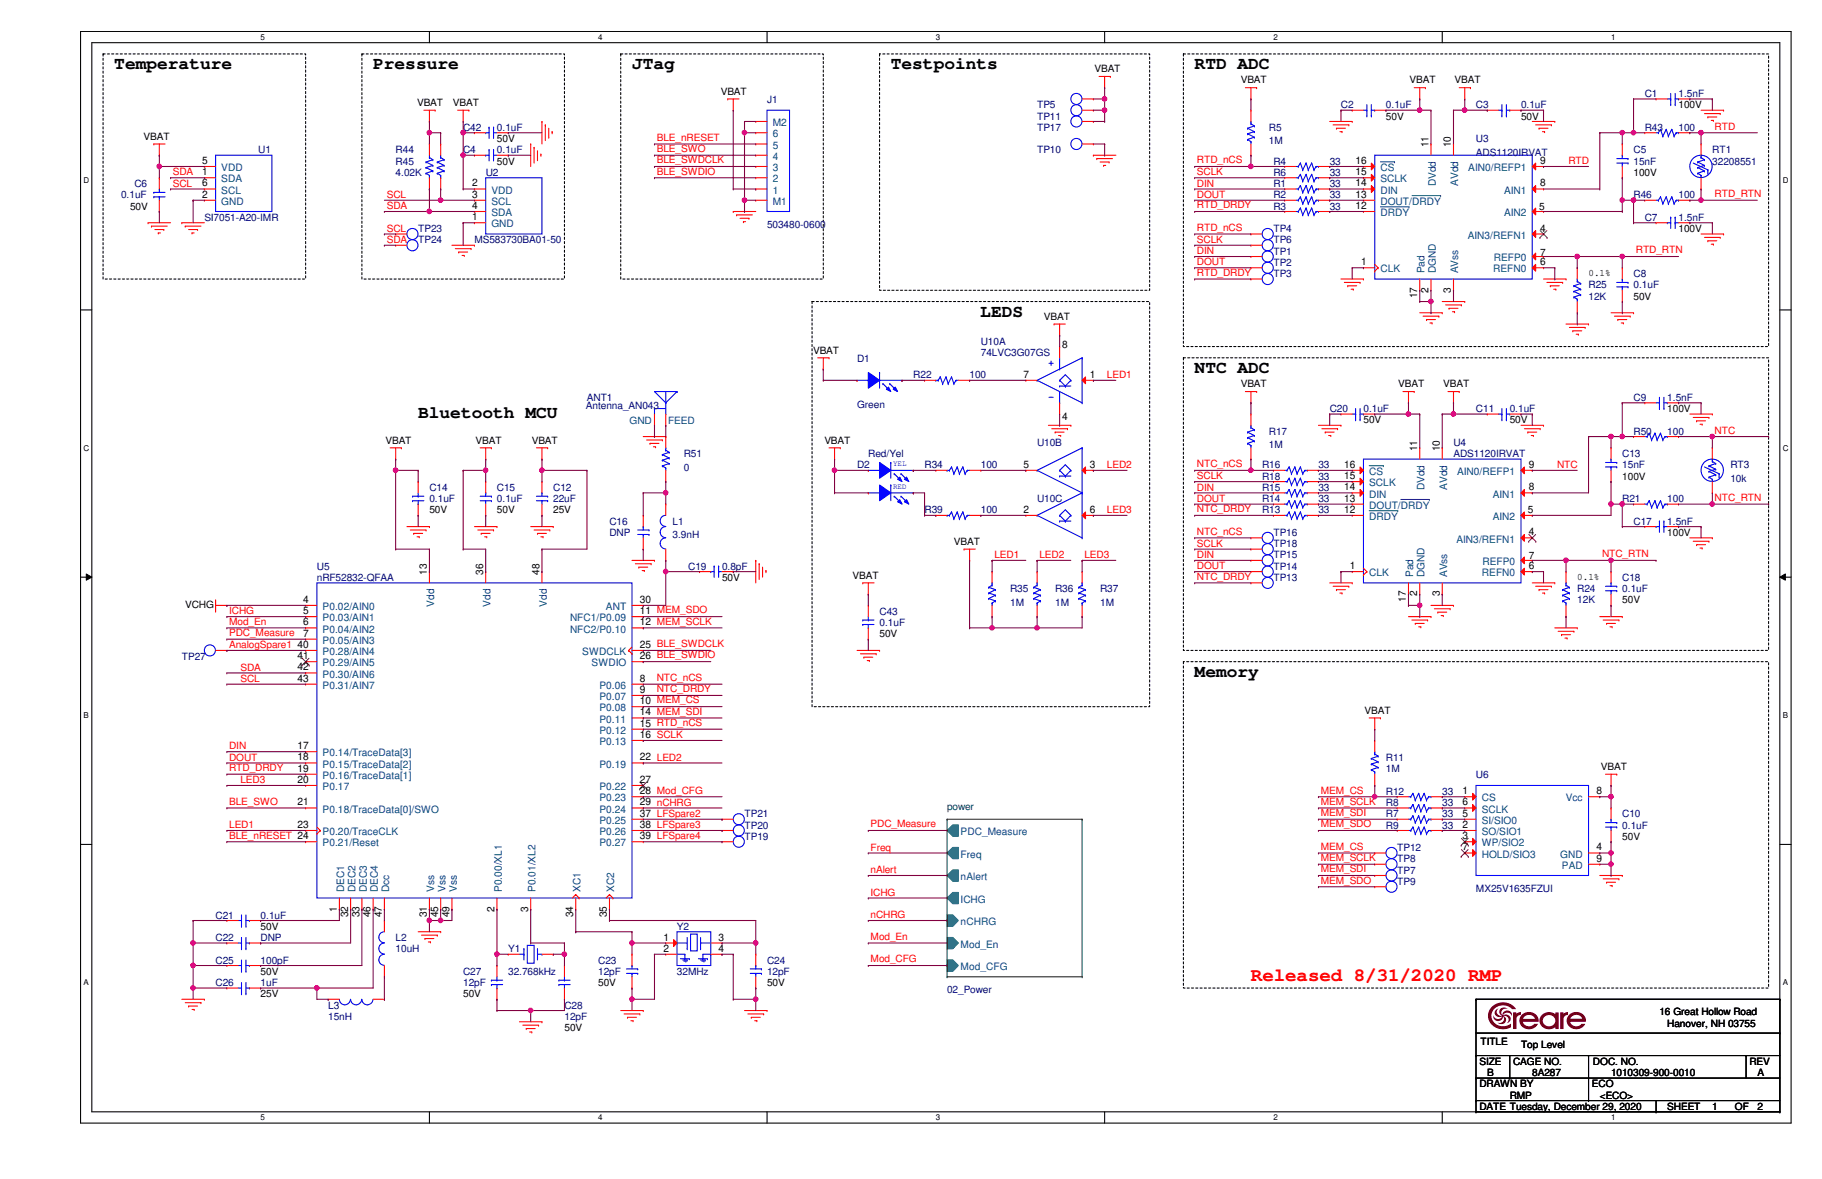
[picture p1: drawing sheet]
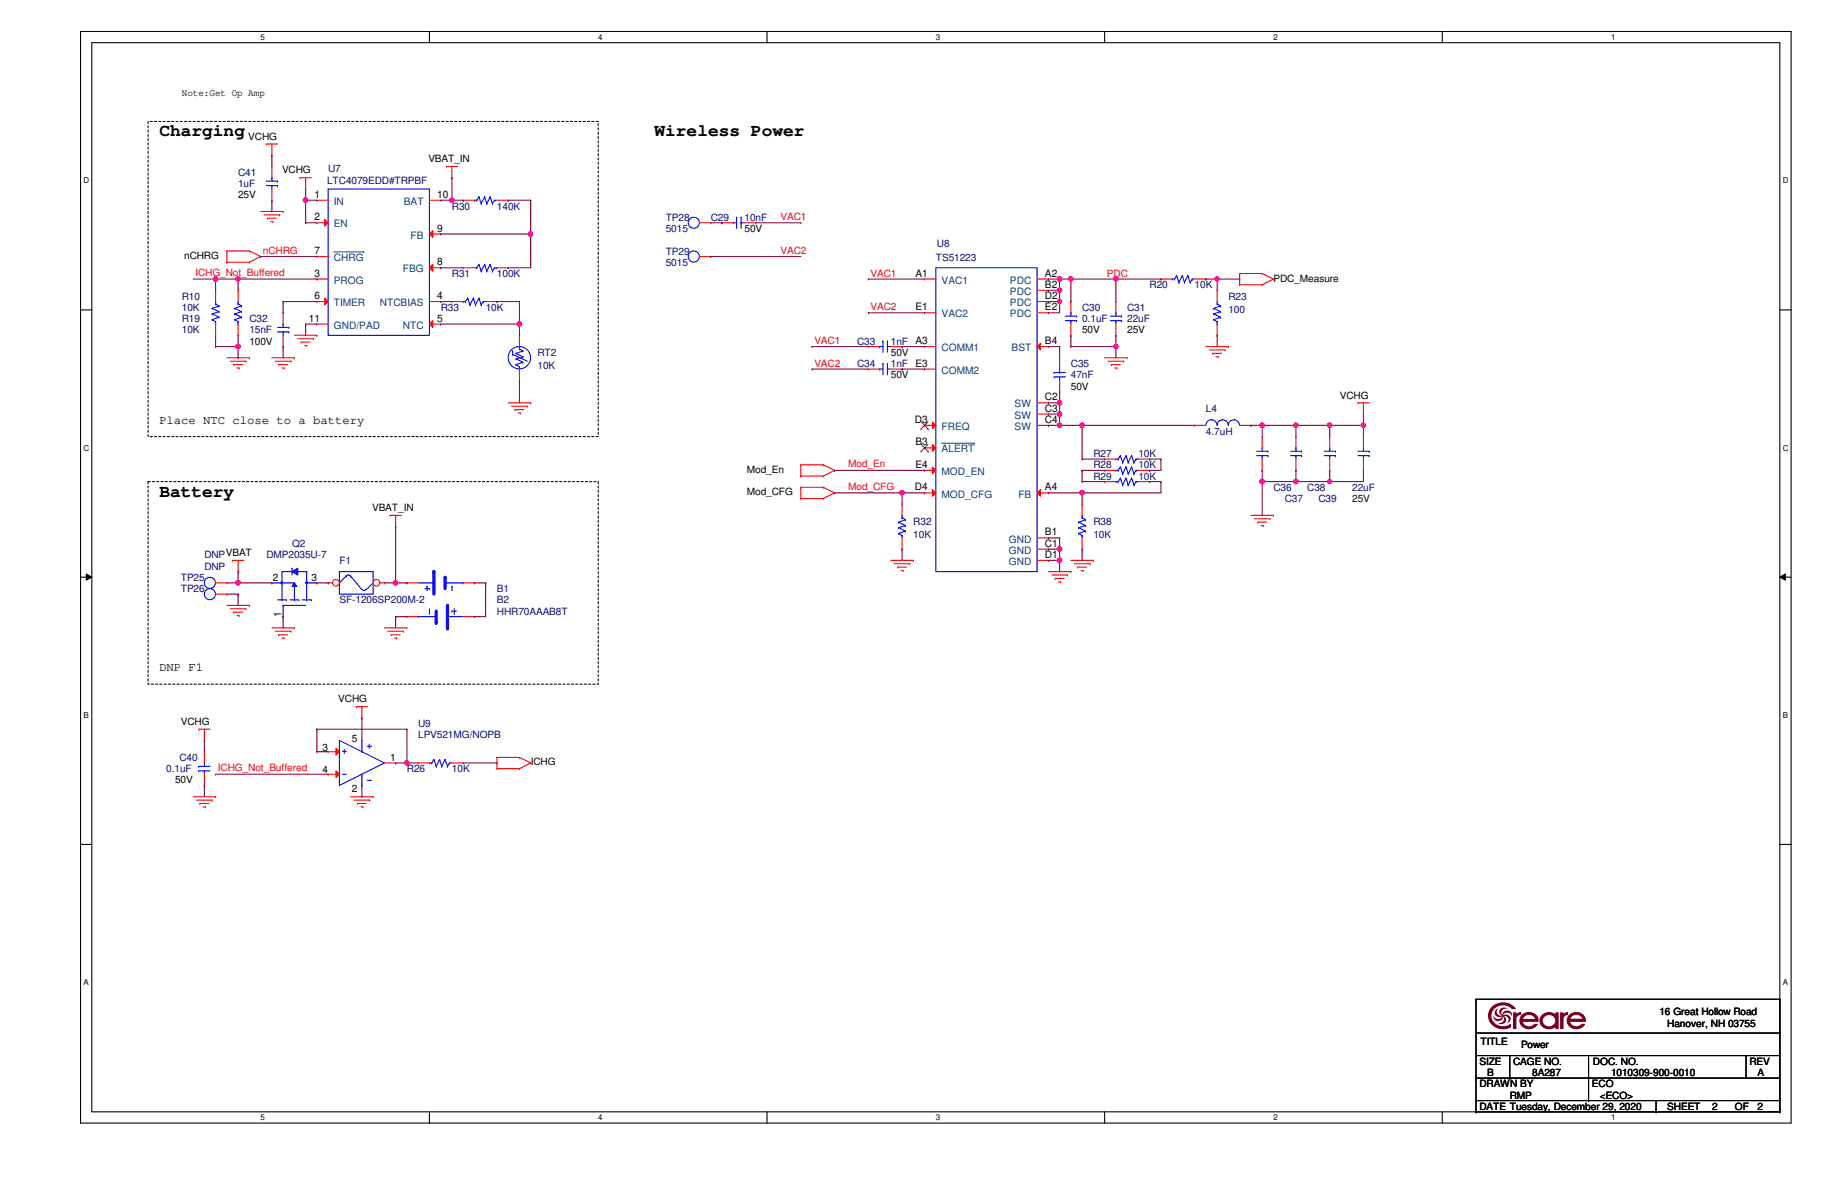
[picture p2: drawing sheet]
# OrCAD Capture schematic 1010309-900-0011_Rev-A.DSN

## Sheets
1 01_Top: size B; title: Top Level; rev: A; note: 1010309-900-0010
2 02_Power: size B; title: Power; block power

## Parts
sheet 01_Top
ANT1  Antenna_AN043  [pcbantenna_an043]
C1  1.5nF  [CAPC160X80X90L35N]
C2  0.1uF  [CAPC100X50X55L20N]
C3  0.1uF  [CAPC100X50X55L20N]
C4  0.1uF  [CAPC100X50X55L20N]
C5  15nF  [CAPC160X80X90L35N]
C6  0.1uF  [CAPC100X50X55L20N]
C7  1.5nF  [CAPC160X80X90L35N]
C8  0.1uF  [CAPC100X50X55L20N]
C9  1.5nF  [CAPC160X80X90L35N]
C10  0.1uF  [CAPC100X50X55L20N]
C11  0.1uF  [CAPC100X50X55L20N]
C12  22uF  [CAPC2013X145N]
C13  15nF  [CAPC160X80X90L35N]
C14  0.1uF  [CAPC100X50X55L20N]
C15  0.1uF  [CAPC100X50X55L20N]
C16  DNP  [CAPC1005X55L25N]
C17  1.5nF  [CAPC160X80X90L35N]
C18  0.1uF  [CAPC100X50X55L20N]
C19  0.8pF  [CAPC100X50X55L25N]
C20  0.1uF  [CAPC100X50X55L20N]
C21  0.1uF  [CAPC100X50X55L20N]
C22  DNP  [CAPC1005X55L25N]
C23  12pF  [CAPC100X50X55L25N]
C24  12pF  [CAPC100X50X55L25N]
C25  100pF  [CAPC100X50X56L25N]
C26  1uF  [CAPC1608X94N]
C27  12pF  [CAPC100X50X55L25N]
C28  12pF  [CAPC100X50X55L25N]
C42  0.1uF  [CAPC100X50X55L20N]
C43  0.1uF  [CAPC100X50X55L20N]
D1  Green  [LEDC200X125X120L40N]
D2  Red/Yel  [SUNLED_XZM2CRKCYK55W-8]
J1  503480-0600  [Molex_503480-0600]
L1  3.9nH  [INDC1005X60L15]
L2  10uH  [Abracon_AISC-0603F]
L3  15nH  [INDC1005X60L15]
R1  33  [RESC100X50X40L25]
R2  33  [RESC100X50X40L25]
R3  33  [RESC100X50X40L25]
R4  33  [RESC100X50X40L25]
R5  1M  [RESC100X50X40L25]
R6  33  [RESC100X50X40L25]
R7  33  [RESC100X50X40L25]
R8  33  [RESC100X50X40L25]
R9  33  [RESC100X50X40L25]
R11  1M  [RESC100X50X40L25]
R12  33  [RESC100X50X40L25]
R13  33  [RESC100X50X40L25]
R14  33  [RESC100X50X40L25]
R15  33  [RESC100X50X40L25]
R16  33  [RESC100X50X40L25]
R17  1M  [RESC100X50X40L25]
R18  33  [RESC100X50X40L25]
R21  100  [RESC100X50X40L25]
R22  100  [RESC100X50X40L25]
R24  12K  [RESC200X125X70L40N]
R25  12K  [RESC200X125X70L40N]
R34  100  [RESC100X50X40L25]
R35  1M  [RESC100X50X40L25]
R36  1M  [RESC100X50X40L25]
R37  1M  [RESC100X50X40L25]
R39  100  [RESC100X50X40L25]
R43  100  [RESC100X50X40L25]
R44  4.02K  [RESC100X50X40L25]
R45  4.02K  [RESC100X50X40L25]
R46  100  [RESC100X50X40L25]
R50  100  [RESC100X50X40L25]
R51  0  [RESC100X50X40L25]
RT1  32208551  [Heraeus_32208551]
RT3  10k  [TE_GA10K3A1A]
TP1  DNP  [TP_C0635]
TP2  DNP  [TP_C0635]
TP3  DNP  [TP_C0635]
TP4  DNP  [TP_C0635]
TP5  DNP  [TP_C0635]
TP6  DNP  [TP_C0635]
TP7  DNP  [TP_C0635]
TP8  DNP  [TP_C0635]
TP9  DNP  [TP_C0635]
TP10  DNP  [TP_C0635]
TP11  DNP  [TP_C0635]
TP12  DNP  [TP_C0635]
TP13  DNP  [TP_C0635]
TP14  DNP  [TP_C0635]
TP15  DNP  [TP_C0635]
TP16  DNP  [TP_C0635]
TP17  DNP  [TP_C0635]
TP18  DNP  [TP_C0635]
TP19  DNP  [TP_C0635]
TP20  DNP  [TP_C0635]
TP21  DNP  [TP_C0635]
TP23  DNP  [TP_C0635]
TP24  DNP  [TP_C0635]
TP27  DNP  [TP_C0635]
U1  SI7051-A20-IMR  [SON7P100_300X300X80L40X40T240X150N]
U2  MS583730BA01-50  [icdfn4_330x330x285l130x130]
U3  ADS1120IRVAT  [QFN17P50_350X350X100L40X24T214N]
U4  ADS1120IRVAT  [QFN17P50_350X350X100L40X24T214N]
U5  nRF52832-QFAA  [QFN40P600X600X90-49N]
U6  MX25V1635FZUI  [PSON9P50_200X300X60L40X25T160X20N]
U10  74LVC3G07GS  [PSON8P35_135X100X35L31X16N]  (sections A,B,C)
Y1  32.768kHz  [DFN160X100X50-2NA]
Y2  32MHz  [OSCCC200X160X46-4NA]
sheet 02_Power
B1  HHR70AAAB8T  [PANASONIC_HHR70AAAB8T]
B2  HHR70AAAB8T  [PANASONIC_HHR70AAAB8T]
C29  10nF  [CAPC160X80X87L35N]
C30  0.1uF  [CAPC100X50X55L20N]
C31  22uF  [CAPC2013X145N]
C32  15nF  [CAPC160X80X90L35N]
C33  1nF  [CAPC100X50X55L25N]
C34  1nF  [CAPC100X50X55L25N]
C35  47nF  [CAPC100X50X55L20N]
C36  22uF  [CAPC2013X145N]
C37  22uF  [CAPC2013X145N]
C38  22uF  [CAPC2013X145N]
C39  22uF  [CAPC2013X145N]
C40  0.1uF  [CAPC100X50X55L20N]
C41  1uF  [CAPC1608X94N]
F1  SF-1206SP200M-2  [FUSC320X160X117L51N]
L4  4.7uH  [INDM3225X240N]
Q2  DMP2035U-7  [SOT23-3P91_240X120L53X44]
R10  10K  [RESC100X50X40L25]
R19  10K  [RESC100X50X40L25]
R20  10K  [RESC100X50X40L25]
R23  100  [RESC100X50X40L25]
R26  10K  [RESC100X50X40L25]
R27  10K  [RESC100X50X40L25]
R28  10K  [RESC100X50X40L25]
R29  10K  [RESC100X50X40L25]
R30  140K  [RESC100X50X40L25]
R31  100K  [RESC100X50X40L25]
R32  10K  [RESC100X50X40L25]
R33  10K  [RESC100X50X40L25]
R38  10K  [RESC100X50X40L25]
RT2  10K  [THRMRB220W45L300T300H950]
TP25  DNP  [TP_C0635]
TP26  DNP  [TP_C0635]
TP28  5015  [TP340X180N]
TP29  5015  [TP340X180N]
U7  LTC4079EDD#TRPBF  [SON11P50_300X300X80L40X25T238X165N]
U8  TS51223  [BGA20NP40_5X4_230X190X57B26N]
U9  LPV521MG/NOPB  [SOT23-5P65_210X110L36X22N]

## Blocks and their ports (port=net outside the block, where the names differ)
power = schematic 02_Power, on sheet 01_Top: nCHRG, Freq, PDC_Measure, nAlert, ICHG, Mod_En, Mod_CFG

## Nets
GND_POWER: ANT1.1(GND) B2.2(NEG) C1.1 C2.2 C3.1 C4.2 C6.2 C7.2 C8.2 C9.1 C10.2 C11.1 C12.2 C14.1 C15.2 C16.2 C17.2 C18.2 C19.2 C20.2 C21.2 C22.2 C23.2 C24.2 C25.2 C26.2 C27.1 C28.1 C30.2 C31.2 C32.2 C36.2 C37.2 C38.2 C39.2 C40.2 C41.2 C42.2 C43.1 J1.6 J1.M1 J1.M2 Q2.1(G) R10.2 R19.2 R23.2 R24.1 R25.1 R32.1 R38.1 RT2.2 TP10.1(TP) TP26.1(TP) U1.2(GND) U2.1(GND) U3.1(CLK) U3.2(DGND) U3.3(AVss) U3.6(REFN0) U3.17(Pad) U4.1(CLK) U4.2(DGND) U4.3(AVss) U4.6(REFN0) U4.17(Pad) U5.31(Vss) U5.45(Vss) U5.49(Vss) U6.4(GND) U6.9(PAD) U7.11(GND/PAD) U8.B1(GND) U8.C1(GND) U8.D1(GND) U9.2(V-) U10.4(GND) Y2.2(GND) Y2.4(GND)
VBAT: C2.1 C3.2 C4.1 C6.1 C10.1 C11.2 C12.1 C14.2 C15.1 C20.1 C42.1 C43.2 D1.2(A) D2.2(A-Red) D2.4(A-Yel) J1.1 Q2.2(S) R5.2 R11.2 R17.2 R35.1 R36.1 R37.1 R44.1 R45.1 TP5.1(TP) TP11.1(TP) TP17.1(TP) TP25.1(TP) U1.5(VDD) U2.2(VDD) U3.10(AVdd) U3.11(DVdd) U4.10(AVdd) U4.11(DVdd) U5.13(Vdd) U5.36(Vdd) U5.48(Vdd) U6.8(Vcc) U10.8(Vcc)
VBAT_IN: B1.1(POS) F1.2 R30.2 U7.10(BAT)
AnalogSpare1: TP27.1(TP) U5.40(P0.28/AIN4)
BLE_nRESET: J1.5 U5.24(P0.21/Reset)
BLE_SWDCLK: J1.3 U5.25(SWDCLK)
BLE_SWDIO: J1.2 U5.26(SWDIO)
BLE_SWO: J1.4 U5.21(P0.18/TraceData[0]/SWO)
DIN: R1.1 R15.1 TP1.1(TP) TP15.1(TP) U5.17(P0.14/TraceData[3])
DOUT: R2.1 R14.1 TP2.1(TP) TP14.1(TP) U5.18(P0.15/TraceData[2])
ICHG: R26.1 U5.5(P0.03/AIN1)
LED1: R35.2 U5.23(P0.20/TraceCLK) U10.1(1A)
LED2: R36.2 U5.22(P0.19) U10.3(2A)
LED3: R37.2 U5.20(P0.17) U10.6(3A)
LFSpare2: TP21.1(TP) U5.37(P0.25)
LFSpare3: TP20.1(TP) U5.38(P0.26)
LFSpare4: TP19.1(TP) U5.39(P0.27)
MEM_CS: R11.1 R12.1 TP12.1(TP) U5.10(P0.08)
MEM_SCLK: R8.1 TP8.1(TP) U5.12(NFC2/P0.10)
MEM_SDI: R7.1 TP7.1(TP) U5.14(P0.11)
MEM_SDO: R9.1 TP9.1(TP) U5.11(NFC1/P0.09)
Mod_CFG: R32.2 U5.28(P0.23) U8.D4(MOD_CFG)
Mod_En: U5.6(P0.04/AIN2) U8.E4(MOD_EN)
nCHRG: U5.29(P0.24) U7.7(~{CHRG})
NTC: R50.2 RT3.2 U4.9(AIN0/REFP1)
NTC_DRDY: R13.1 TP13.1(TP) U5.9(P0.07)
NTC_nCS: R16.1 R17.1 TP16.1(TP) U5.8(P0.06)
NTC_RTN: C18.1 R21.2 R24.2 RT3.1(C1) U4.7(REFP0)
PDC_Measure: R20.1 R23.1 U5.7(P0.05/AIN3)
power/ICHG_Not_Buffered: R10.1 R19.1 U7.3(PROG) U9.4(IN-)
power/PDC: C30.1 C31.1 R20.2 U8.A2(PDC) U8.B2(PDC) U8.D2(PDC) U8.E2(PDC)
power/VAC1: C29.2 C33.1 U8.A1(VAC1)
power/VAC2: C34.1 TP29.1(TP) U8.E1(VAC2)
RTD: R43.2 RT1.2 U3.9(AIN0/REFP1)
RTD_DRDY: R3.1 TP3.1(TP) U5.19(P0.16/TraceData[1])
RTD_nCS: R4.1 R5.1 TP4.1(TP) U5.15(P0.12)
RTD_RTN: C8.1 R25.2 R46.2 RT1.1(C1) U3.7(REFP0)
SCL: R45.2 TP23.1(TP) U1.6(SCL) U2.3(SCL) U5.43(P0.31/AIN7)
SCLK: R6.1 R18.1 TP6.1(TP) TP18.1(TP) U5.16(P0.13)
SDA: R44.2 TP24.1(TP) U1.1(SDA) U2.4(SDA) U5.42(P0.30/AIN6)
VCHG: C36.1 C37.1 C38.1 C39.1 C40.1 C41.1 L4.2 U5.4(P0.02/AIN0) U7.1(IN) U7.2(EN) U9.5(V+)
N14972901: R4.2 U3.16(~{CS})
N14972967: R6.2 U3.15(SCLK)
N14972993: R1.2 U3.14(DIN)
N14973027: R2.2 U3.13(DOUT/~{DRDY})
N14973057: R3.2 U3.12(~{DRDY})
N15057205: R12.2 U6.1(CS)
N15057239: R8.2 U6.6(SCLK)
N15057265: R7.2 U6.5(SI/SIO0)
N15057295: R9.2 U6.2(SO/SIO1)
N15062741: C16.1 L1.2 R51.1
N15062907: C19.1 L1.1 U5.30(ANT)
N15063377: C21.1 U5.1(DEC1)
N15063381: C22.1 U5.32(DEC2)
N15063385: C25.1 U5.33(DEC3)
N15063389: C26.1 L3.2 U5.46(DEC4)
N15063393: L2.2 U5.47(Dcc)
N15063409: C27.2 U5.2(P0.00/XL1) Y1.2
N15063413: C28.2 U5.3(P0.01/XL2) Y1.1
N15063417: C23.1 U5.34(XC1) Y2.1(IN)
N15063421: C24.1 U5.35(XC2) Y2.3(OUTPUT)
N15063699: L2.1 L3.1
N15077254: C1.2 C5.1 R43.1 U3.8(AIN1)
N15077263: C5.2 C7.1 R46.1 U3.5(AIN2)
N15086386: C9.2 C13.1 R50.1 U4.8(AIN1)
N15086624: R16.2 U4.16(~{CS})
N15086650: R18.2 U4.15(SCLK)
N15086654: C13.2 C17.1 R21.1 U4.5(AIN2)
N15086674: R15.2 U4.14(DIN)
N15086718: R14.2 U4.13(DOUT/~{DRDY})
N15086748: R13.2 U4.12(~{DRDY})
N15156180: ANT1.2(FEED) R51.2
N15172554: R34.1 U10.5(2Y)
N15172558: R39.1 U10.2(3Y)
N15173046: D2.3(C-Yel) R34.2
N15173050: D2.1(C-Red) R39.2
N15197976: D1.1(C) R22.2
N15197980: R22.1 U10.7(1Y)
power/N15069355: F1.1 Q2.3(D)
power/N15069411: B1.2(NEG) B2.1(POS)
power/N15070172: R30.1 R31.2 U7.9(FB)
power/N15070236: R31.1 U7.8(FBG)
power/N15070276: C32.1 U7.6(TIMER)
power/N15070284: R33.2 U7.4(NTCBIAS)
power/N15070288: R33.1 RT2.1(C1) U7.5(NTC)
power/N15073165: C29.1 TP28.1(TP)
power/N15073843: C33.2 U8.A3(COMM1)
power/N15073877: C34.2 U8.E3(COMM2)
power/N15077599: C35.2 U8.B4(BST)
power/N15078736: C35.1 L4.1 R27.2 U8.C2(SW) U8.C3(SW) U8.C4(SW)
power/N15079118: R29.1 R38.2 U8.A4(FB)
power/N15130659: R26.2 U9.1(OUT) U9.3(IN+)
power/N15135795: R27.1 R28.1
power/N15135807: R28.2 R29.2

Not connected (* = marked no-connect by the designer): U3 4(AIN3/REFN1)*; U4 4(AIN3/REFN1)*; U5 27(P0.22)* 41(P0.29/AIN5)*; U6 3(WP/SIO2)* 7(HOLD/SIO3)*; U8 B3(~{ALERT})* D3(FREQ)*

## Notes on the sheets
sheet 1
- Temperature
- Pressure
- JTag
- Testpoints
- RTD ADC
- 0.1%
- LEDS
- NTC ADC
- Bluetooth MCU
- 0.1%
- Memory
- Released 8/31/2020 RMP
sheet 2
- Note:Get Op Amp
- Charging
- Wireless Power
- Place NTC close to a battery
- Battery
- DNP F1
